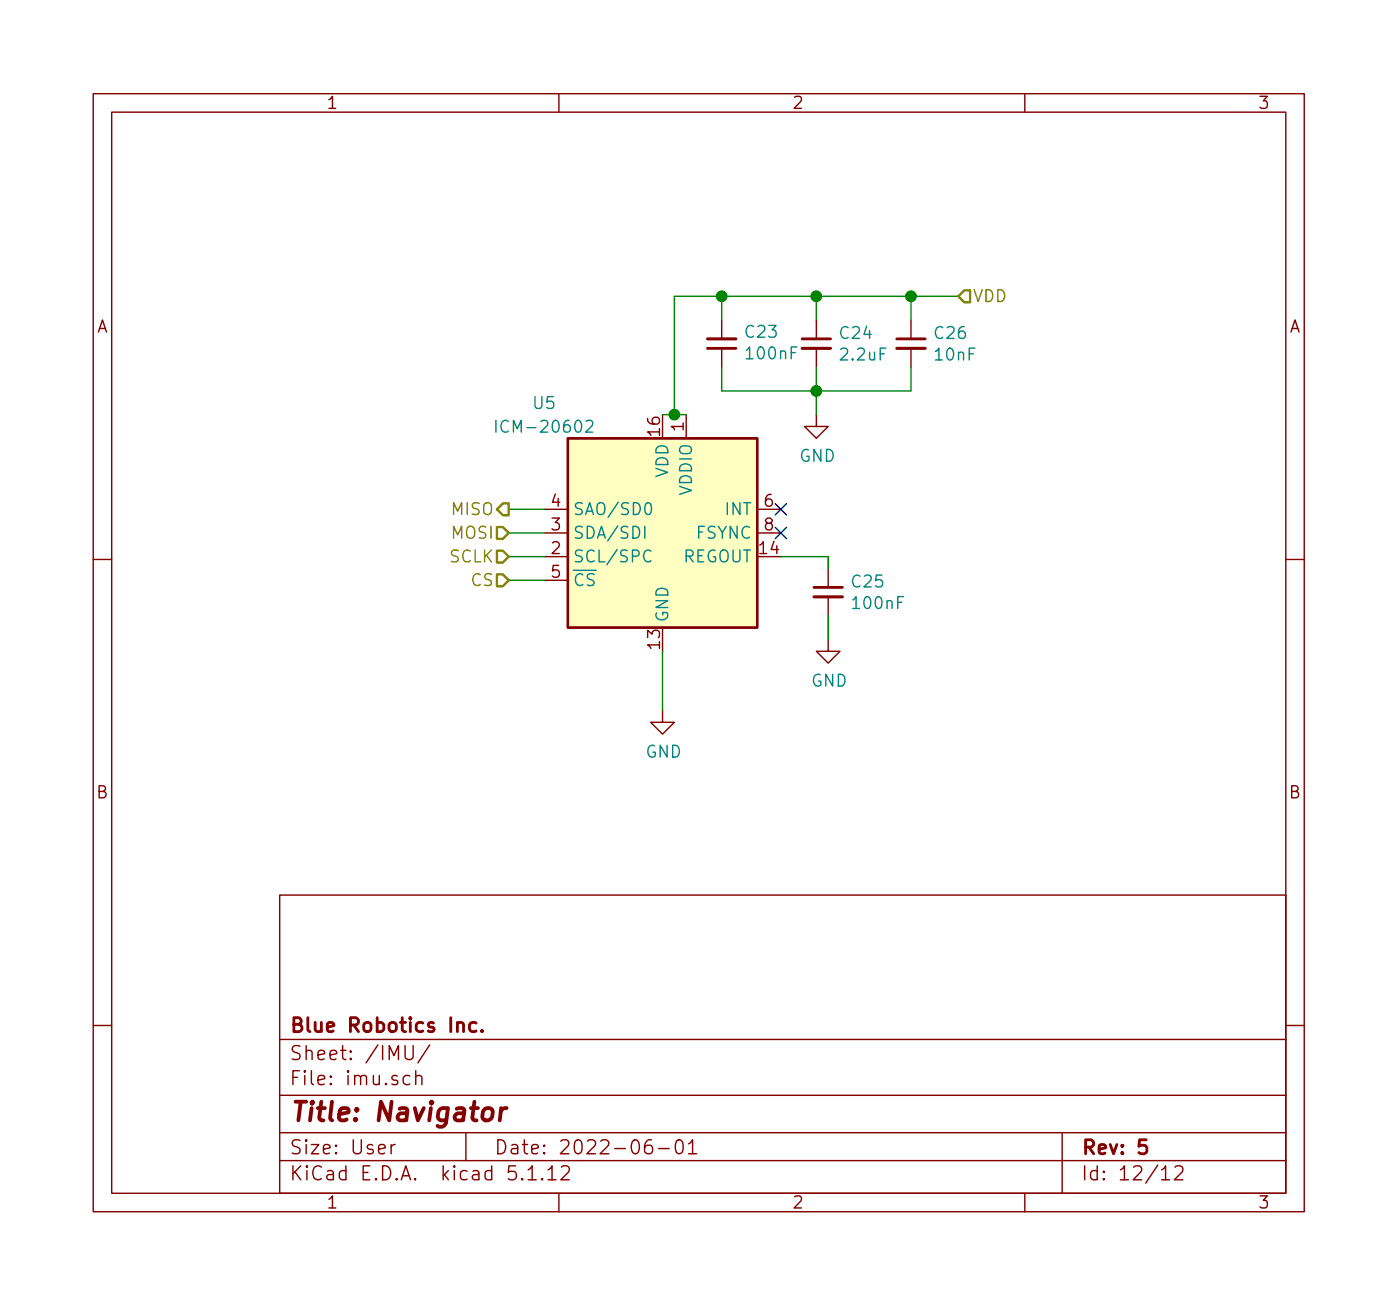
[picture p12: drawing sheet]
<svg xmlns="http://www.w3.org/2000/svg" width="150mm" height="140mm" viewBox="0 0 150 140" stroke-linecap="round" stroke-linejoin="round" font-family="sans-serif">
<g fill="none" stroke="#840000" stroke-width=".15">
<path d="M10 10.1h130v119.9h-130zM12 12h126v116.1h-126zM60 10.1v1.9M110 10.1v1.9M77.5 34.3v2.1M77.5 37.4v2M87.6 34.3v2.1M87.6 37.4v2M97.8 34.3v2.1M97.8 37.4v2M58.4 59.7h2.6M58.4 57.2h2.6"/>
<path d="M58.4 54.7h2.6M73.7 44.5v2.5M81.3 57.2h2.5M81.3 54.7h2.5M87.6 44.5v1.3h1.3l-1.3 1.2-1.2-1.2h1.2M10 60h2M58.4 62.3h2.6M71.1 76.2v1.3h1.3l-1.3 1.3-1.3-1.3h1.3M88.9 68.6v1.3h1.3l-1.3 1.3-1.3-1.3h1.3M88.9 61v2M88.9 64.1v2M138 60h2"/>
<path d="M30 96.1h108v32h-108zM10 110.1h2M30 117.5h108M30 111.6h108M43.5 112.2v1.2a.48 .48 0 0 0 .8 .2v-.2v-1.2M44 115.5a.48 .48 0 0 0-.6 0l-.1 .2 .1 .6a.48 .48 0 0 0 .6 0M44.6 115.5a.41 .41 0 0 1 .7 .1v.8M44.6 114.9v1.5M46.1 112.1l-1.2 2M138 110.1h2M30 124.6h108M30 121.6h108"/>
<path d="M42 122.8v1M42.4 122.8l-.3 .1-.1 .2M50 121.6v3M56.7 125.5l.4-.4v1.5M56.7 126.6h.9M58.2 126.5h.1l-.1 .1-.1-.1h.1v.1M58.8 125.5l.3-.2 .2-.2v1.5M58.8 126.6h.9M60 128.1v1.9M60.3 125.3l.2-.2h.3a.41 .41 0 0 1 .3 .7l-.9 .8h.9M69.9 122.3a.62 .62 0 0 0-.7 .7v.5a.48 .48 0 0 0 .8 .2 .61 .61 0 0 0-.1-.7 .51 .51 0 0 0-.7 .2M70.7 123.3h1.1"/>
<path d="M72.7 122.4a.37 .37 0 0 1 .6 .2 1.26 1.26 0 0 1-.2 1.1 .34 .34 0 0 1-.5-.2 1.2 1.2 0 0 1 .1-1.1zM73.9 122.8l.4-.5v1.5M73.9 123.8h.9M110 128.1v1.9M114 121.6v6.5M124.7 125.5l.3-.2 .1-.2v1.5M124.7 126.6h.9M126.1 125.3l.2-.2h.4a.41 .41 0 0 1 .2 .7l-.8 .8h.9"/>
</g>
<path d="M75.9 37.4h3.1M86.1 36.4h3.1M96.3 36.4h3M87.4 63h3M51.1 109.8l-.4-.1-.3 .3 .1 .6 .2 .1 .4-.1M51.7 110.6h.1l-.1 .1v-.1v.1M123 122.3h-.7v.7a.62 .62 0 0 1 .7 0l.1 .2-.1 .5-.2 .1h-.3l-.2-.1" fill="none" stroke="#840000" stroke-width=".3"/>
<path d="M52 119.1a.54 .54 0 0 1 .5-.2 .54 .54 0 0 1 .4 .4l-.1 .6a.56 .56 0 0 1-.5 .4 .56 .56 0 0 1-.5-.4v-.6zM53.8 118.9l-.2 1.3M54.4 118.9a.55 .55 0 0 0-.7 .4" fill="none" stroke="#840000" stroke-width=".41"/>
<path d="M75.9 36.4h3.1M86.1 37.4h3.1M96.3 37.4h3M87.4 64.1h3" fill="none" stroke="#840000" stroke-width=".33"/>
<path d="M61 47h20.3v20.4h-20.3z" fill="#ffffc2" stroke="#ffffc2" stroke-width=".11"/>
<path d="M61 47h20.3v20.4h-20.3z" fill="none" stroke="#840000" stroke-width=".25"/>
<path d="M53.2 45.1v1.3M62.9 45.2l.2-.1h.3l.2 .1v.3v.2l-.7 .7h.7M69.2 56.5v1.3M69.3 54.1l.1-.1a.28 .28 0 0 1 .3 0 .28 .28 0 0 1 .2 .2v.2a.65 .65 0 0 1-.3 .8h-.2a1 1 0 0 1-.1-1.1zM69.9 59.2a.52 .52 0 0 0-.6 0 .52 .52 0 0 0-.2 .6 .47 .47 0 0 0 .2 .4 .47 .47 0 0 0 .6 0" fill="none" stroke="#008484" stroke-width=".15"/>
<g fill="none" stroke="#008400" stroke-width=".15">
<path d="M77.5 39.4v2.6h20.3v-2.6M77.5 31.8v2.5M87.6 31.8v2.5M87.6 39.4v5.1M97.8 31.8v2.5M102.9 31.8h-30.5v12.7M54.6 59.7h3.8M54.6 57.2h3.8M54.6 54.7h3.8M71.1 44.5h2.6M83.8 59.7h5.1v1.3M54.6 62.3h3.8"/>
<path d="M71.1 69.9v6.3M88.9 66.1v2.5"/>
</g>
<path d="M103.5 31.2h.6v1.2h-.6l-.6-.6zM53.3 59.1h.7l.6 .6-.6 .7h-.7zM53.3 56.6h.7l.6 .6-.6 .6h-.7zM54 54h.6v1.3h-.6l-.7-.6zM53.3 61.6h.7l.6 .7-.6 .6h-.7z" fill="none" stroke="#848400" stroke-width=".25"/>
<g fill="#008400" stroke="#008400" stroke-width=".25">
<circle cx="97.8" cy="31.8" r=".51"/>
<circle cx="87.6" cy="31.8" r=".51"/>
<circle cx="87.6" cy="42" r=".51"/>
<circle cx="77.5" cy="31.8" r=".51"/>
<circle cx="72.4" cy="44.5" r=".51"/>
</g>
<path d="M83.2 56.6l1.2 1.2M83.2 54l1.2 1.3M84.4 56.6l-1.2 1.2M84.4 54l-1.2 1.3" fill="none" stroke="#000084" stroke-width=".15"/>
<text font-size="2.8" fill="#840000" x="31" y="120.3">Title: Navigator</text>
<g font-size="2.1" fill="#840000">
<text x="31" y="113.8">Sheet: /IMU/</text>
<text x="31" y="110.8">Blue Robotics Inc.</text>
<text x="31" y="116.5">File: imu.sch</text>
<text x="31" y="123.9">Size: User</text>
<text x="53" y="123.9">Date: 2022-06-01</text>
<text x="116" y="123.9">Rev: 5</text>
<text x="31" y="126.7">KiCad E.D.A. kicad 5.1.12</text>
<text x="116" y="126.7">Id: 12/12</text>
</g>
<g font-size="1.8" fill="#840000">
<text x="35" y="11.7">1</text>
<text x="85" y="11.7">2</text>
<text x="135" y="11.7">3</text>
<text x="10.4" y="35.7">A</text>
<text x="138.4" y="35.7">A</text>
<text x="70.9" y="46.7" transform="rotate(-90 70.9 46.7)">16</text>
<text x="73.4" y="46.3" transform="rotate(-90 73.4 46.3)">1</text>
<text x="59.2" y="59.5">2</text>
<text x="59.2" y="56.9">3</text>
<text x="59.2" y="54.4">4</text>
<text x="81.6" y="59.5">14</text>
<text x="82.1" y="54.4">6</text>
<text x="82.1" y="56.9">8</text>
<text x="59.2" y="62">5</text>
<text x="70.9" y="69.6" transform="rotate(-90 70.9 69.6)">13</text>
<text x="10.4" y="85.7">B</text>
<text x="138.4" y="85.7">B</text>
<text x="35" y="129.7">1</text>
<text x="85" y="129.7">2</text>
<text x="135" y="129.7">3</text>
</g>
<g font-size="1.8" fill="#848400">
<text x="104.4" y="32.4">VDD</text>
<text x="48.6" y="55.3">MISO</text>
<text x="48.6" y="57.8">MOSI</text>
<text x="48.3" y="60.4">SCLK</text>
<text x="50.6" y="62.9">CS</text>
</g>
<g font-size="1.8" fill="#008484">
<text x="80.1" y="36.3">C23</text>
<text x="80.3" y="38.6">100nF</text>
<text x="90.2" y="36.4">C24</text>
<text x="90.3" y="38.7">2.2uF</text>
<text x="100.4" y="36.4">C26</text>
<text x="100.5" y="38.7">10nF</text>
<text x="54.1" y="46.5">ICM-20602</text>
<text x="57.3" y="43.9">U5</text>
<text x="71.8" y="51.3" transform="rotate(-90 71.8 51.3)">VDD</text>
<text x="74.3" y="53.2" transform="rotate(-90 74.3 53.2)">VDDIO</text>
<text x="85.8" y="49.6">GND</text>
<text x="61.5" y="57.8">SDA/SDI</text>
<text x="61.5" y="55.3">SAO/SD0</text>
<text x="74.8" y="57.8">FSYNC</text>
<text x="77.9" y="55.3">INT</text>
<text x="61.5" y="60.4">SCL/SPC</text>
<text x="61.5" y="62.9">CS</text>
<text x="73.2" y="60.4">REGOUT</text>
<text x="91.5" y="63.1">C25</text>
<text x="91.7" y="65.4">100nF</text>
<text x="71.8" y="66.8" transform="rotate(-90 71.8 66.8)">GND</text>
<text x="87.1" y="73.7">GND</text>
<text x="69.3" y="81.3">GND</text>
</g>
</svg>
